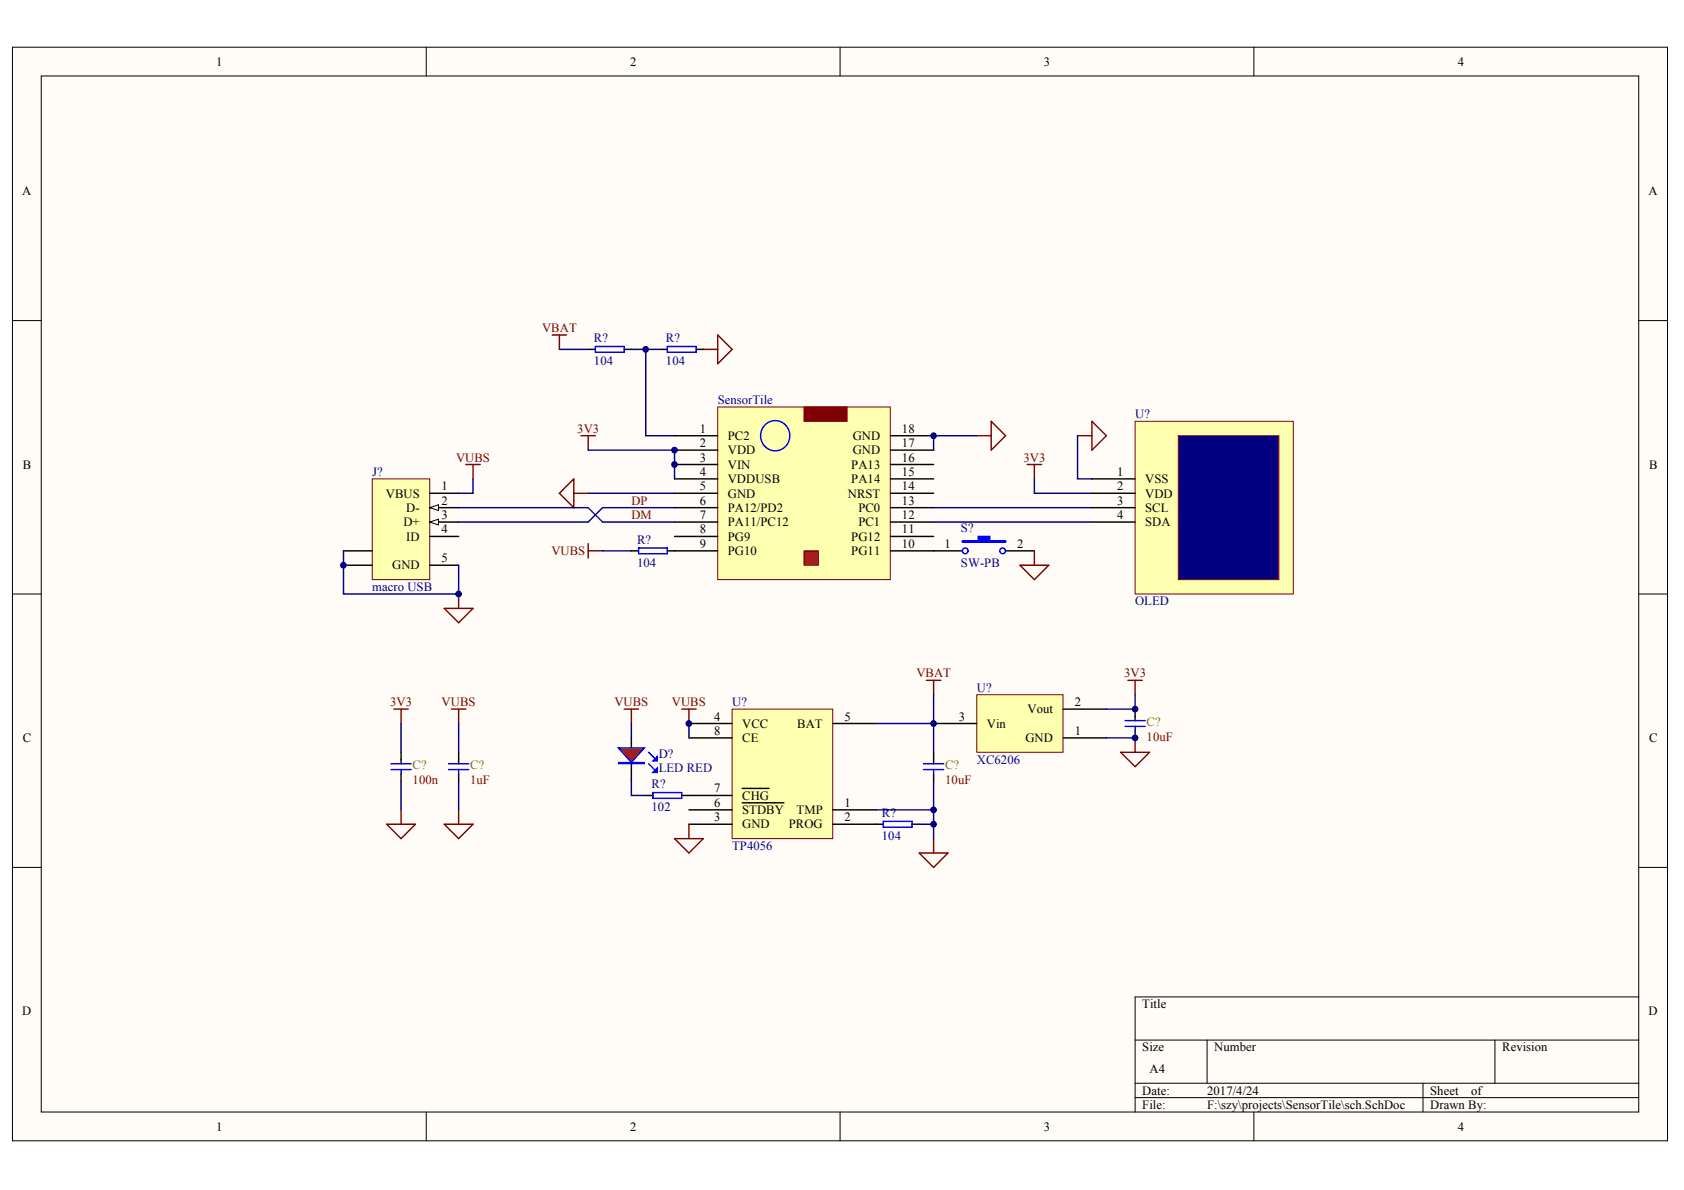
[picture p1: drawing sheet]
<svg xmlns="http://www.w3.org/2000/svg" width="297mm" height="210mm" viewBox="0 0 297 210" stroke-linecap="round" stroke-linejoin="round" font-family="sans-serif">
<g fill="#fffcf8" stroke="#000" stroke-width=".18">
<path d="M2.2 8.3h291.9v192.9h-291.9z"/>
<path d="M7.3 13.4h281.8v182.7h-281.8z"/>
</g>
<g fill="none" stroke="#000" stroke-width=".18">
<path d="M75.2 8.3v5.1M148.2 8.3v5.1M221.2 8.3v5.1M2.2 56.6h5.1M289.1 56.6h5.1M2.2 104.8h5.1M289.1 104.8h5.1M2.2 153h5.1M289.1 153h5.1M289.1 175.8h-88.9v20.3M75.2 196.1v5.1M148.2 196.1v5.1"/>
<path d="M200.2 183.5h88.9M200.2 191.1h88.9M200.2 193.6h88.9M212.9 183.5v7.6M221.2 196.1v5.1M251 191.1v5M263.7 183.5v7.6"/>
</g>
<path d="M126.6 71.8h30.4v30.4h-30.4z" fill="#ffffb0" stroke="#800000" stroke-width=".18"/>
<g fill="none" stroke="#000" stroke-width=".25">
<path d="M119 76.9h7.6M119 79.4h7.6M157.1 76.9h7.6M157.1 79.4h7.6M119 81.9h7.6M119 84.5h7.6M119 87h7.6M119 89.5h7.6M119 92.1h7.6M119 94.6h7.6M119 97.2h7.6M157.1 81.9h7.6"/>
<path d="M157.1 84.5h7.6M157.1 87h7.6M157.1 89.5h7.6M157.1 92.1h7.6M157.1 94.6h7.6M157.1 97.2h7.6"/>
</g>
<path d="M139.3 77a2.62 2.62 0 0 0-3.7-2.6 2.62 2.62 0 0 0-.5 4.5 2.56 2.56 0 0 0 2.6 .4 2.56 2.56 0 0 0 1.6-2.2" fill="none" stroke="#00f" stroke-width=".25"/>
<path d="M141.8 71.8h7.6v2.5h-7.6z" fill="#800000" stroke="#800000" stroke-width=".18"/>
<path d="M141.8 97.2h2.5v2.5h-2.5z" fill="#b80000" stroke="#800000" stroke-width=".18"/>
<g fill="none" stroke="#800000" stroke-width=".25">
<path d="M97.4 59.1h2.5M98.7 59.1v2.5M126.6 59.1l2.5 2.5-2.5 2.6zM102.5 76.9h2.5M103.7 76.9v2.5M124.1 61.6h2.5M172.3 76.9h2.5M174.8 74.3l2.6 2.6-2.6 2.5zM98.7 87l2.5-2.5v5zM101.2 87h2.5M103.7 95.9v2.5M103.7 97.2h2.6"/>
<path d="M179.9 99.7h5.1l-2.5 2.5zM182.5 97.2v2.5"/>
</g>
<path d="M98.7 61.6h5M103.7 79.4h15.3v5.1M111.4 61.6h5M113.9 61.6v15.3h5.1M172.3 76.9h-7.6v2.5M103.7 87h15.3M106.3 97.2h5.1M119 89.5h-12.7l-2.6 2.6h-22.8" fill="none" stroke="#000080" stroke-width=".25"/>
<path d="M103.7 61.6h1.3M110.1 61.6h1.3M116.4 61.6h1.3M122.8 61.6h1.3M111.4 97.2h1.2M117.7 97.2h1.3M164.7 97.2h5.1M177.4 97.2h5.1" fill="none" stroke="#000" stroke-width=".25"/>
<g fill="none" stroke="#00f" stroke-width=".25">
<path d="M105 61.1h5.1v1h-5.1zM117.7 61.1h5.1v1h-5.1zM112.6 96.7h5.1v1h-5.1z"/>
<circle cx="170.2" cy="97.2" r=".5"/>
<circle cx="176.8" cy="97.2" r=".5"/>
</g>
<path d="M169.8 95.4h2.7v-.8h2.1v.8h2.8v.2h-7.6z" fill-rule="evenodd" fill="#00f" stroke="#00f" stroke-width=".25"/>
<path d="M200.2 74.3h27.9v30.5h-27.9z" fill="#ffffb0" stroke="#800000" stroke-width=".18"/>
<path d="M192.6 84.5h7.6M192.6 87h7.6M192.6 89.5h7.6M192.6 92.1h7.6" fill="none" stroke="#000" stroke-width=".25"/>
<path d="M207.8 76.9h17.8v25.3h-17.8z" fill="#000080" stroke="#800000" stroke-width=".18"/>
<path d="M172.3 122.5h15.2v10.2h-15.2z" fill="#ffffb0" stroke="#800000" stroke-width=".18"/>
<path d="M164.7 127.6h7.6M187.5 125.1h7.6M187.5 130.2h7.6" fill="none" stroke="#000" stroke-width=".25"/>
<path d="M129.1 125.1h17.8v22.8h-17.8z" fill="#ffffb0" stroke="#800000" stroke-width=".18"/>
<path d="M121.5 127.6h7.6M121.5 130.2h7.6M130.9 139.1h4.8M146.9 127.6h7.6M121.5 142.8h7.6M121.5 145.4h7.6M121.5 140.3h7.6M130.9 141.6h7.4M146.9 142.8h7.6M146.9 145.4h7.6" fill="none" stroke="#000" stroke-width=".25"/>
<path d="M190.1 76.9h2.5M192.6 74.3l2.5 2.6-2.5 2.5zM181.2 81.9h2.5M182.5 81.9v2.6M163.4 120h2.5M164.7 120v2.5" fill="none" stroke="#800000" stroke-width=".25"/>
<path d="M190.1 76.9v7.6h2.5M164.7 89.5h27.9M164.7 92.1h27.9M182.5 84.5v2.5h10.1" fill="none" stroke="#000080" stroke-width=".25"/>
<path d="M65.7 84.5h10.1v17.7h-10.1z" fill="#ffffb0" stroke="#800000" stroke-width=".18"/>
<path d="M75.8 87h5.1M75.8 89.5h5.1" fill="none" stroke="#000" stroke-width=".25"/>
<path d="M75.8 89.5l1.5-.5v1.1z" fill="#fffcf8" stroke="#000" stroke-width=".18"/>
<path d="M75.8 92.1h5.1" fill="none" stroke="#000" stroke-width=".25"/>
<path d="M75.8 92.1l1.5-.5v1z" fill="#fffcf8" stroke="#000" stroke-width=".18"/>
<path d="M60.6 99.7h5.1M60.6 97.2h5.1M75.8 94.6h5.1M75.8 99.7h5.1M80.9 132.7v2M80.9 136.5v1.3M111.4 130.2v2.5M111.4 134v3.8M164.7 132.7v2M164.7 136.5v1.3M113.9 140.3h1.3M120.3 140.3h1.2" fill="none" stroke="#000" stroke-width=".25"/>
<path d="M60.6 97.2v7.6h20.3v-5.1M80.9 89.5h22.8l2.6 2.6h12.7M83.4 84.5v2.5h-2.5M121.5 127.6v2.6" fill="none" stroke="#000080" stroke-width=".25"/>
<path d="M82.2 81.9h2.5M83.4 81.9v2.6M78.4 107.3h5l-2.5 2.6zM80.9 104.8v2.5M120.3 125.1h2.5M121.5 125.1v2.5" fill="none" stroke="#800000" stroke-width=".25"/>
<path d="M79.1 134.7h3.6M79.1 135.7h3.6M80.9 135.7v.8M114.4 134.7l1 1M114.4 132.7l1 1M115.2 139.8h5.1v1h-5.1zM162.9 134.7h3.6M162.9 135.7h3.6M164.7 135.7v.8" fill="none" stroke="#00f" stroke-width=".25"/>
<path d="M109.1 131.9h4.5l-2.2 2.6z" fill="#f00" stroke="#00f" stroke-width=".25"/>
<path d="M109.1 134.5h4.5v.2h-4.5z" fill-rule="evenodd" fill="#00f" stroke="#00f" stroke-width=".18"/>
<g fill="#00f" stroke="#00f" stroke-width=".25">
<path d="M115.2 136.2l.7-.7v.7z"/>
<path d="M115.2 134.2l.7-.7v.7z"/>
</g>
<g fill="none" stroke="#800000" stroke-width=".25">
<path d="M69.5 125.1h2.5M70.7 125.1v2.5M79.6 125.1h2.6M80.9 125.1v2.5M110.1 125.1h2.5M111.4 125.1v2.5M197.7 132.7h5.1l-2.6 2.5zM199 120h2.5M200.2 120v2.5M200.2 130.2v2.5M68.2 145.4h5.1l-2.6 2.5zM70.7 142.8v2.6"/>
<path d="M78.4 145.4h5l-2.5 2.5zM80.9 142.8v2.6M119 147.9h5.1l-2.6 2.6zM121.5 145.4v2.5M162.1 150.5h5.1l-2.5 2.5zM164.7 147.9v2.6"/>
</g>
<g fill="none" stroke="#000080" stroke-width=".25">
<path d="M70.7 127.6v5.1M70.7 137.8v5M80.9 127.6v5.1M80.9 137.8v5M111.4 137.8v2.5h2.5M111.4 127.6v2.6M154.5 127.6h10.2M164.7 122.5v10.2M164.7 137.8v5M195.1 130.2h5.1M200.2 122.5v2.6h-5.1M154.5 142.8h10.2v5.1"/>
<path d="M162.1 145.4h2.6"/>
</g>
<path d="M70.7 132.7v2M70.7 136.5v1.3M200.2 125.1v2M200.2 128.9v1.3M154.5 145.4h1.3M160.9 145.4h1.2" fill="none" stroke="#000" stroke-width=".25"/>
<path d="M69 134.7h3.5M69 135.7h3.5M70.7 135.7v.8M198.4 127.1h3.6M198.4 128.1h3.6M200.2 128.1v.8M155.8 144.9h5.1v1h-5.1z" fill="none" stroke="#00f" stroke-width=".25"/>
<g fill="#000080" stroke="#000080" stroke-width=".18">
<circle cx="60.6" cy="99.7" r=".5"/>
<circle cx="80.9" cy="104.8" r=".5"/>
<circle cx="113.9" cy="61.6" r=".5"/>
<circle cx="119" cy="81.9" r=".5"/>
<circle cx="119" cy="79.4" r=".5"/>
<circle cx="121.5" cy="127.6" r=".5"/>
<circle cx="164.7" cy="145.4" r=".5"/>
<circle cx="164.7" cy="142.8" r=".5"/>
<circle cx="164.7" cy="127.6" r=".5"/>
<circle cx="164.7" cy="76.9" r=".5"/>
<circle cx="200.2" cy="130.2" r=".5"/>
<circle cx="200.2" cy="125.1" r=".5"/>
</g>
<g font-size="2.2">
<text x="38.1" y="11.6">1</text>
<text x="111.1" y="11.6">2</text>
<text x="184.1" y="11.6">3</text>
<text x="257.1" y="11.6">4</text>
<text x="3.9" y="34.4">A</text>
<text x="290.8" y="34.4">A</text>
<text x="123.4" y="76.3">1</text>
<text x="128.4" y="77.6">PC2</text>
<text x="150.4" y="77.6">GND</text>
<text x="159.1" y="76.3">18</text>
<text x="4" y="82.7">B</text>
<text x="123.4" y="78.9">2</text>
<text x="123.4" y="81.4">3</text>
<text x="123.4" y="83.9">4</text>
<text x="128.4" y="80.1">VDD</text>
<text x="128.4" y="82.7">VIN</text>
<text x="150.2" y="82.7">PA13</text>
<text x="150.4" y="80.1">GND</text>
<text x="159.1" y="78.9">17</text>
<text x="159.1" y="81.4">16</text>
<text x="159.1" y="83.9">15</text>
<text x="197" y="83.9">1</text>
<text x="290.9" y="82.7">B</text>
<text x="68.1" y="87.8">VBUS</text>
<text x="77.9" y="86.5">1</text>
<text x="77.9" y="89">2</text>
<text x="123.4" y="86.5">5</text>
<text x="123.4" y="89">6</text>
<text x="128.4" y="85.2">VDDUSB</text>
<text x="128.4" y="87.8">GND</text>
<text x="149.5" y="87.8">NRST</text>
<text x="150.2" y="85.2">PA14</text>
<text x="159.1" y="86.5">14</text>
<text x="159.1" y="89">13</text>
<text x="197" y="86.5">2</text>
<text x="197" y="89">3</text>
<text x="202" y="85.2">VSS</text>
<text x="202" y="87.8">VDD</text>
<text x="71.2" y="92.8">D+</text>
<text x="71.7" y="90.3">D-</text>
<text x="71.7" y="95.4">ID</text>
<text x="77.9" y="91.6">3</text>
<text x="77.9" y="94.1">4</text>
<text x="123.4" y="91.6">7</text>
<text x="123.4" y="94.1">8</text>
<text x="128.4" y="90.3">PA12/PD2</text>
<text x="128.4" y="92.8">PA11/PC12</text>
<text x="128.4" y="95.4">PG9</text>
<text x="150.2" y="95.4">PG12</text>
<text x="151.4" y="90.3">PC0</text>
<text x="151.4" y="92.8">PC1</text>
<text x="159.1" y="91.6">12</text>
<text x="159.1" y="94.1">11</text>
<text x="197" y="91.6">4</text>
<text x="202" y="90.3">SCL</text>
<text x="202" y="92.8">SDA</text>
<text x="69.2" y="100.4">GND</text>
<text x="77.9" y="99.2">5</text>
<text x="123.4" y="96.6">9</text>
<text x="128.4" y="97.9">PG10</text>
<text x="150.2" y="97.9">PG11</text>
<text x="159.1" y="96.6">10</text>
<text x="166.6" y="96.6">1</text>
<text x="179.4" y="96.6">2</text>
<text x="181.2" y="125.8">Vout</text>
<text x="189.6" y="124.6">2</text>
<text x="4" y="130.9">C</text>
<text x="126" y="127.1">4</text>
<text x="126" y="129.6">8</text>
<text x="130.9" y="128.4">VCC</text>
<text x="130.9" y="130.9">CE</text>
<text x="140.6" y="128.4">BAT</text>
<text x="148.9" y="127.1">5</text>
<text x="169.1" y="127.1">3</text>
<text x="174.1" y="128.4">Vin</text>
<text x="180.9" y="130.9">GND</text>
<text x="189.6" y="129.6">1</text>
<text x="290.9" y="130.9">C</text>
<text x="126" y="142.3">6</text>
<text x="126" y="139.8">7</text>
<text x="130.9" y="143.6">STDBY</text>
<text x="130.9" y="141.1">CHG</text>
<text x="140.5" y="143.6">TMP</text>
<text x="148.9" y="142.3">1</text>
<text x="126" y="144.9">3</text>
<text x="130.9" y="146.1">GND</text>
<text x="139.1" y="146.1">PROG</text>
<text x="148.9" y="144.9">2</text>
<text x="3.9" y="179.1">D</text>
<text x="201.5" y="177.8">Title</text>
<text x="290.8" y="179.1">D</text>
<text x="201.5" y="185.4">Size</text>
<text x="214.2" y="185.4">Number</text>
<text x="265" y="185.4">Revision</text>
<text x="202.8" y="189.3">A4</text>
<text x="201.5" y="193.1">Date:</text>
<text x="201.5" y="195.6">File:</text>
<text x="212.9" y="193.1">2017/4/24</text>
<text x="212.9" y="195.6">F:\szy\projects\SensorTile\sch.SchDoc</text>
<text x="252.3" y="193.1">Sheet</text>
<text x="252.3" y="195.6">Drawn By:</text>
<text x="259.5" y="193.1">of</text>
<text x="38.1" y="199.4">1</text>
<text x="111.1" y="199.4">2</text>
<text x="184.1" y="199.4">3</text>
<text x="257.1" y="199.4">4</text>
</g>
<g font-size="2.2" fill="#800000">
<text x="95.6" y="58.6">VBAT</text>
<text x="101.8" y="76.3">3V3</text>
<text x="80.4" y="81.4">VUBS</text>
<text x="180.5" y="81.4">3V3</text>
<text x="111.4" y="89">DP</text>
<text x="111.4" y="91.6">DM</text>
<text x="97.2" y="97.9">VUBS</text>
<text x="161.6" y="119.5">VBAT</text>
<text x="198.3" y="119.5">3V3</text>
<text x="68.8" y="124.6">3V3</text>
<text x="77.9" y="124.6">VUBS</text>
<text x="108.4" y="124.6">VUBS</text>
<text x="118.5" y="124.6">VUBS</text>
<text x="202.3" y="130.7">10uF</text>
<text x="72.8" y="138.3">100n</text>
<text x="82.9" y="138.3">1uF</text>
<text x="166.7" y="138.3">10uF</text>
</g>
<g font-size="2.2" fill="#000080">
<text x="104.8" y="60.3">R?</text>
<text x="104.8" y="64.4">104</text>
<text x="117.5" y="60.3">R?</text>
<text x="117.5" y="64.4">104</text>
<text x="126.6" y="71.3">SensorTile</text>
<text x="200.2" y="73.8">U?</text>
<text x="65.7" y="83.9">J?</text>
<text x="112.4" y="95.9">R?</text>
<text x="169.5" y="93.8">S?</text>
<text x="112.4" y="99.9">104</text>
<text x="169.5" y="99.9">SW-PB</text>
<text x="65.7" y="104.3">macro USB</text>
<text x="200.2" y="106.8">OLED</text>
<text x="129.1" y="124.6">U?</text>
<text x="172.3" y="122">U?</text>
<text x="116.2" y="133.7">D?</text>
<text x="116.2" y="136.2">LED RED</text>
<text x="172.3" y="134.7">XC6206</text>
<text x="114.9" y="139">R?</text>
<text x="114.9" y="143.1">102</text>
<text x="129.1" y="149.9">TP4056</text>
<text x="155.5" y="144.1">R?</text>
<text x="155.5" y="148.2">104</text>
</g>
<g font-size="2.2" fill="#808000">
<text x="202.3" y="128.1">C?</text>
<text x="72.8" y="135.7">C?</text>
<text x="82.9" y="135.7">C?</text>
<text x="166.7" y="135.7">C?</text>
</g>
</svg>
